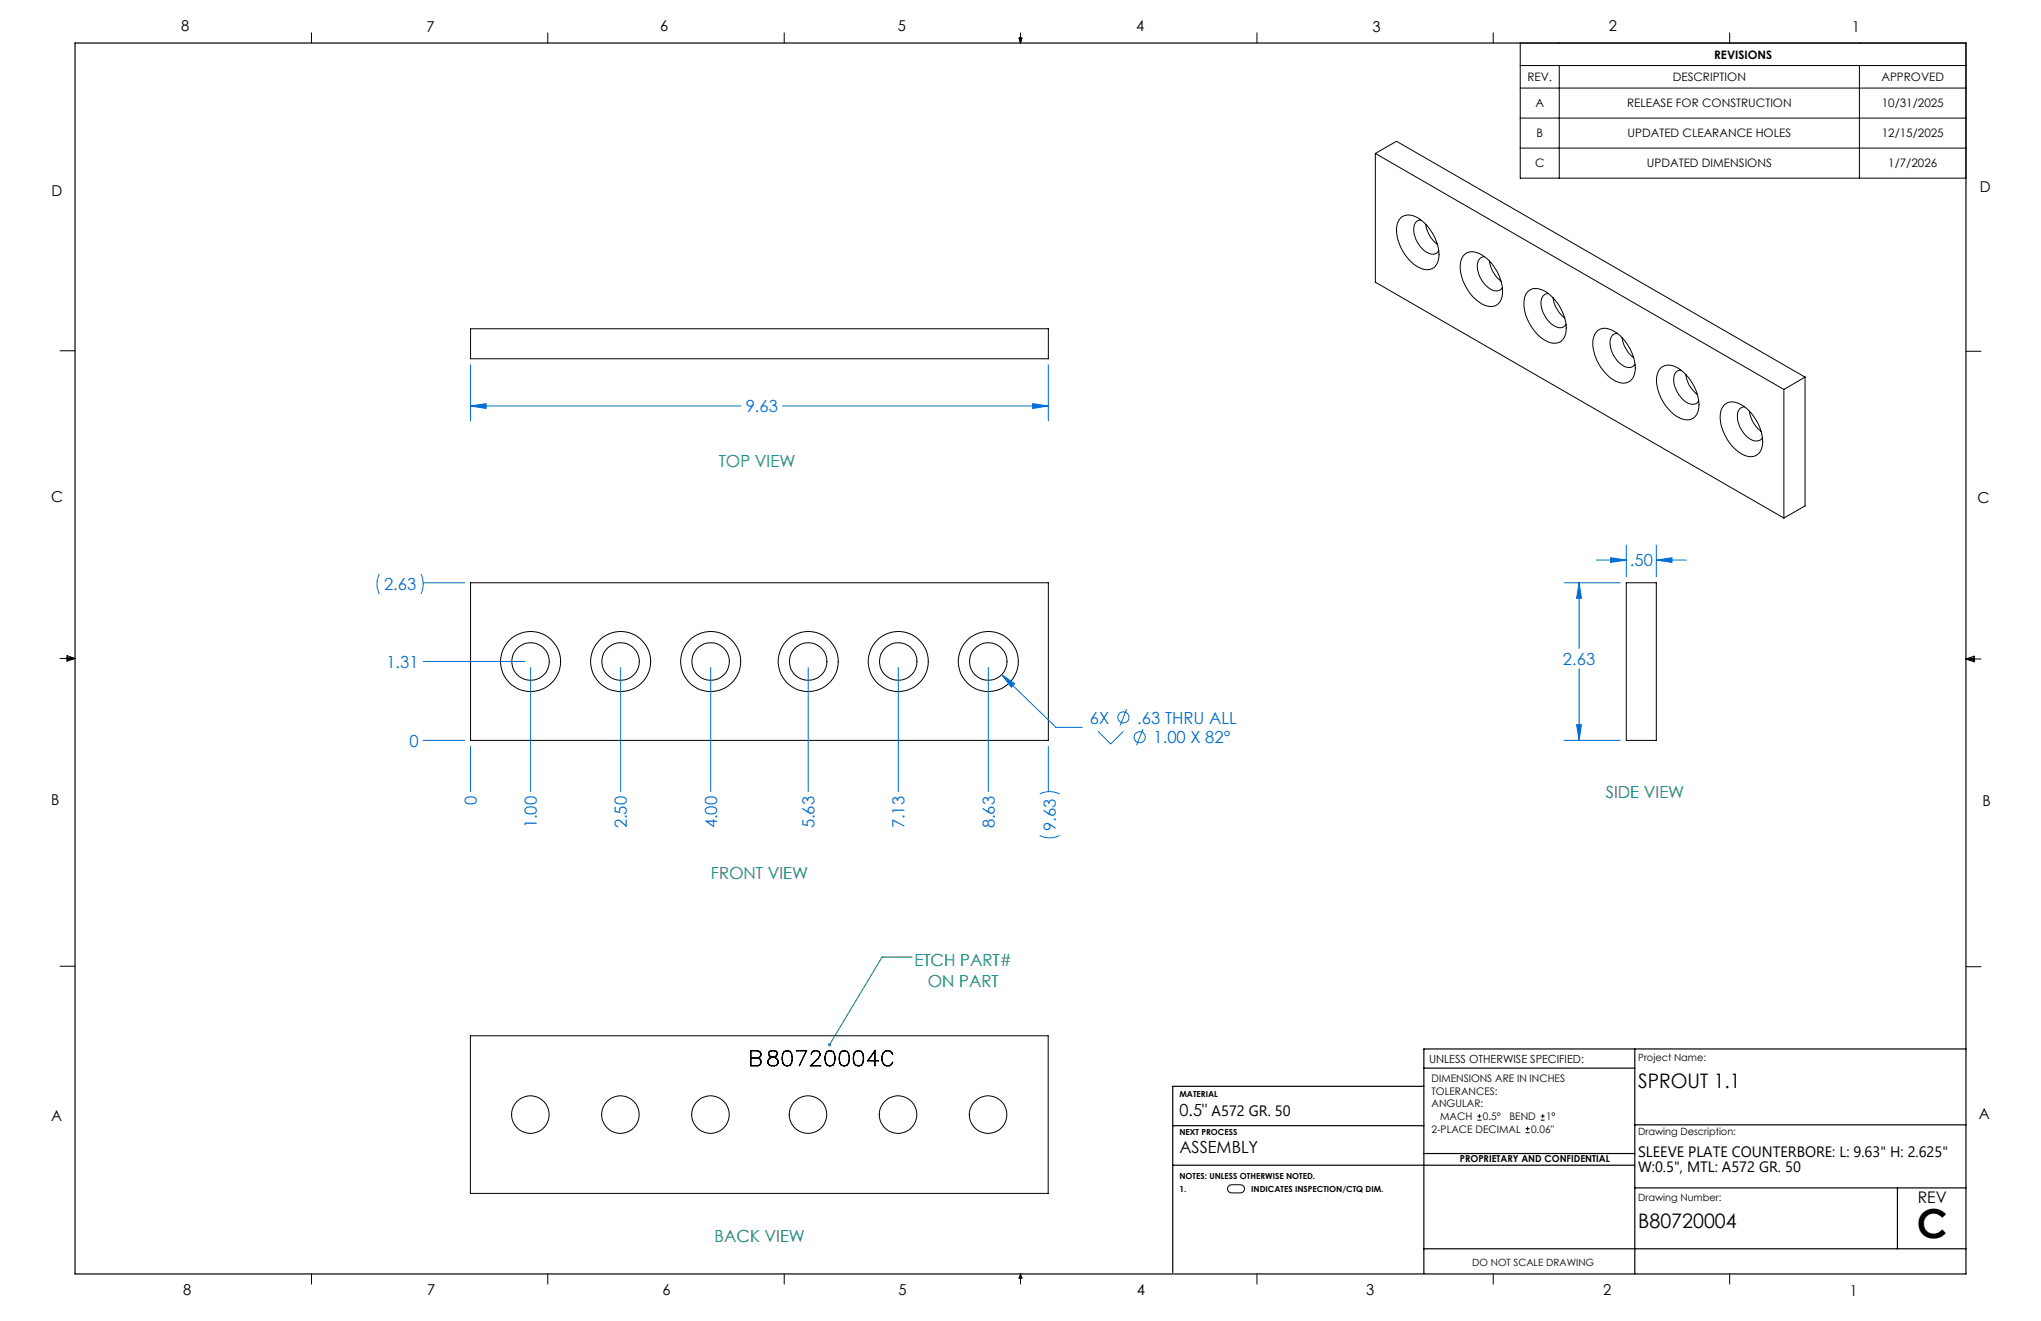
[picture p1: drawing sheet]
<svg xmlns="http://www.w3.org/2000/svg" width="432mm" height="279mm" viewBox="0 0 432 279" stroke-linecap="round" stroke-linejoin="round" font-family="sans-serif">
<g fill="none" stroke="#000" stroke-width=".21">
<path d="M65.9 6.9v2.2M115.9 6.9v2.2M165.9 6.9v2.2M215.6 8h.6l-.3 1.1zM215.7 8l.2 1.1M215.9 6.9v2.2M216 8l-.1 1.1M265.9 6.9v2.2M315.9 6.9v2.2M321.6 9.1h94.3v28.6h-94.3zM321.6 13.9h94.3M321.6 18.6h94.3"/>
<path d="M329.9 13.9v23.8M365.9 6.9v2.2M393.4 13.9v23.8M291 32.5v27.2l86.4 49.9M291 32.5l86.4 49.9M291 32.5l4.5-2.6 86.4 49.9M321.6 25h94.3M321.6 31.3h94.3M296.4 46a3.2 3.2 0 0 1 4.2 .5 9.4 9.4 0 0 1 3.7 8.5 2.49 2.49 0 0 1-3.7 1.8 9.3 9.3 0 0 1-5-9.5zM300.6 46.5a1.63 1.63 0 0 0-1.5 2 5.7 5.7 0 0 0 3.8 5.3 1.42 1.42 0 0 0 1.5-.7M301.6 47.4a6.5 6.5 0 0 0 2.5 4.3M309.5 54.2a2.65 2.65 0 0 1 3.5-.5 9.3 9.3 0 0 1 4.8 9.1 2.49 2.49 0 0 1-3.7 1.8 9.5 9.5 0 0 1-5.1-9z"/>
<path d="M314.1 54.3a1.68 1.68 0 0 0-1.6 2 5.7 5.7 0 0 0 3.9 5.2 1.42 1.42 0 0 0 1.5-.7M315.1 55.2a6.4 6.4 0 0 0 2.5 4.3M12.7 74.2h3.2M99.6 69.5h122.2v6.4h-122.2zM323.3 61.6a3.3 3.3 0 0 1 4.3 .5 9.7 9.7 0 0 1 3.7 8.5 2.49 2.49 0 0 1-3.7 1.7 9.3 9.3 0 0 1-5-9.5zM327.6 62.1a1.68 1.68 0 0 0-1.6 2 5.8 5.8 0 0 0 3.8 5.2 1.48 1.48 0 0 0 1.5-.7M328.6 63a6.5 6.5 0 0 0 2.4 4.2M337.9 70a2.95 2.95 0 0 1 3.7 .1 9.4 9.4 0 0 1 4.2 8.9 2.49 2.49 0 0 1-3.7 1.8 9.5 9.5 0 0 1-5.1-9l.4-1zM342.2 70.5a1.68 1.68 0 0 0-1.6 2 6 6 0 0 0 3.4 5.1 1.56 1.56 0 0 0 1.9-.6M343.2 71.4a6.6 6.6 0 0 0 2.4 4.3M351.4 77.8a3.2 3.2 0 0 1 4.2 .5 9.4 9.4 0 0 1 3.7 8.4 2.49 2.49 0 0 1-3.7 1.8 9.4 9.4 0 0 1-5.1-8.9l.3-1zM355.6 78.3a1.69 1.69 0 0 0-1.5 2 5.7 5.7 0 0 0 3.8 5.2 1.42 1.42 0 0 0 1.5-.7"/>
<path d="M356.7 79.2a6 6 0 0 0 2.4 4.2M381.9 79.8v27.2l-4.5 2.6M381.9 79.8l-4.5 2.6M415.9 74.3h3.2M364.8 85.6a2.94 2.94 0 0 1 3.7 .1 9.4 9.4 0 0 1 4.3 8.8 2.49 2.49 0 0 1-3.7 1.8 9.5 9.5 0 0 1-5.1-9l.3-1zM369.1 86a1.64 1.64 0 0 0-1.5 2.1 5.7 5.7 0 0 0 3.8 5.2 1.42 1.42 0 0 0 1.5-.7M370.1 87a6.2 6.2 0 0 0 2.5 4.2M377.4 82.4v27.2M12.7 139.3h3.2M14.2 139.1l1.7 .2M14.2 138.7l1.7 .6-1.7 .5zM15.9 139.3l-1.7 .3"/>
<path d="M99.6 123.3h122.2v33.3h-122.2zM344.1 123.3h6.3v33.3h-6.3zM415.9 139.4h3.2M415.9 139.4l1.8-.6v1.2zM415.9 139.4l1.8 .3M417.7 139.2l-1.8 .2M12.7 204.4h3.2M99.5 219.1h122.3v33.3h-122.3zM415.9 204.5h3.2M158.8 222.2h1.4l.5 .2a.77 .77 0 0 1 .3 .8 .77 .77 0 0 1-.7 .6 .85 .85 0 0 1 .7 .8 .85 .85 0 0 1-.8 .9h-1.4zM158.9 223.8l1.8 .1a.81 .81 0 0 1 .2 .9 .81 .81 0 0 1-.7 .6h-1.3zM158.9 222.3l1.8 .1a.71 .71 0 0 1 0 1.2l-1.8 .1z"/>
<path d="M162.7 224.1a1 1 0 0 1 1.4-.3 1 1 0 0 1 .2 1.4 1.31 1.31 0 0 1-1.8-.4v-.4zM162.7 222.4l.5-.2 1.1 .2a.76 .76 0 0 1 .1 .8 .76 .76 0 0 1-.7 .4 1.01 1.01 0 0 1 .9 .6 1.01 1.01 0 0 1-.3 1.1 1.38 1.38 0 0 1-1.9-.5 1.07 1.07 0 0 1 1-1.2 .75 .75 0 0 1-.8-.4 .75 .75 0 0 1 .1-.8zM162.8 222.4a1.15 1.15 0 0 1 1.6 .3 .87 .87 0 0 1-.9 .8 .87 .87 0 0 1-.8-.8zM163.7 223.6h.1M165.9 222.4a1.11 1.11 0 0 1 1.6 .4 2.75 2.75 0 0 1-.3 2.5 1.13 1.13 0 0 1-1.6-.4 2.84 2.84 0 0 1 .3-2.5zM165.9 222.4a1.04 1.04 0 0 1 1.5 .4 2.74 2.74 0 0 1-.3 2.4 1.04 1.04 0 0 1-1.4-.4 2.74 2.74 0 0 1 .2-2.4zM168.5 222.2h2.2l-1.6 3.2 1.5-3.1zM171.9 222.4l1-.2a.82 .82 0 0 1 .5 1.3l-1.8 1.9 2 .1h-2.2l1.6-1.6a.97 .97 0 0 0 .3-1.3 .96 .96 0 0 0-1.6 .2l-.1 .2zM175 222.4a1.07 1.07 0 0 1 1.5 .4 2.49 2.49 0 0 1-.3 2.5 1.09 1.09 0 0 1-1.5-.4 2.57 2.57 0 0 1 .3-2.5zM175 222.4a.99 .99 0 0 1 1.5 .4 2.47 2.47 0 0 1-.3 2.4 .99 .99 0 0 1-1.5-.4 2.47 2.47 0 0 1 .3-2.4zM178 222.4a1.11 1.11 0 0 1 1.6 .4 2.75 2.75 0 0 1-.4 2.5 1.12 1.12 0 0 1-1.5-.4 2.84 2.84 0 0 1 .3-2.5zM178 222.4a1.04 1.04 0 0 1 1.5 .4 2.61 2.61 0 0 1-.3 2.4 1 1 0 0 1-1.5-.4 2.74 2.74 0 0 1 .3-2.4z"/>
<path d="M181 222.4a1.1 1.1 0 0 1 1.6 .4 2.75 2.75 0 0 1-.4 2.5 1.13 1.13 0 0 1-1.5-.4 2.84 2.84 0 0 1 .3-2.5zM181 222.4a1 1 0 0 1 1.5 .4 2.74 2.74 0 0 1-.3 2.4 1.04 1.04 0 0 1-1.5-.4 2.61 2.61 0 0 1 .3-2.4zM185.1 222.4v1.9h-1.4zM185.1 222.1v2.2l.7 .1h-.7v1v-1h-1.6zM186.9 222.7a1.08 1.08 0 0 1 1.1-.5 1.08 1.08 0 0 1 .8 .8 1.14 1.14 0 0 0-1.3-.7 1.14 1.14 0 0 0-.9 1.2 1.34 1.34 0 0 0 .3 1.5 1.34 1.34 0 0 0 1.5 .2l.4-.6a1.11 1.11 0 0 1-1 .9 1.11 1.11 0 0 1-1.1-.8 2.1 2.1 0 0 1 .2-2zM312.6 236.9h.8M312.6 236.1h.8M313 235.7v.8M322.8 239.6h.8M322.8 238.7h.8M323.2 238.3v.8M326 236.9h.8"/>
<path d="M326 236.1h.8M326.4 235.7v.8M260 250.8l.6-.2h1.8a.86 .86 0 0 1 .9 .8 .86 .86 0 0 1-.9 .9h-2a.85 .85 0 0 1-.7-.6 .85 .85 0 0 1 .3-.9zM65.9 269.5v2.1M115.9 269.5v2.1M165.9 269.5v2.1M215.9 269.5v2.1M215.9 269.5l.3 .8h-.6zM265.9 269.5v2.1M315.9 269.5v2.1M365.9 269.5v2.1"/>
<circle cx="112.2" cy="139.9" r="4"/>
<circle cx="112.3" cy="139.9" r="6.3"/>
<circle cx="131.3" cy="139.9" r="4"/>
<circle cx="131.3" cy="139.9" r="6.3"/>
<circle cx="150.3" cy="139.9" r="4"/>
<circle cx="150.4" cy="139.9" r="6.3"/>
<circle cx="171" cy="139.9" r="4"/>
<circle cx="171" cy="139.9" r="6.3"/>
<circle cx="190" cy="139.9" r="4"/>
<circle cx="190" cy="139.9" r="6.3"/>
<circle cx="209.1" cy="139.9" r="4"/>
<circle cx="209.1" cy="139.9" r="6.3"/>
<circle cx="112.2" cy="235.7" r="4"/>
<circle cx="131.3" cy="235.7" r="4"/>
<circle cx="150.3" cy="235.7" r="4"/>
<circle cx="170.9" cy="235.7" r="4"/>
<circle cx="190" cy="235.7" r="4"/>
<circle cx="209" cy="235.7" r="4"/>
</g>
<g fill="none" stroke="#006cd9" stroke-width=".21">
<path d="M99.6 77.2v11.8M221.8 77.2v11.8M99.6 85.9l3.2-.5v1zM99.6 85.9h57.2M165.6 85.9h56.2M218.5 85.4l3.3 .5-3.3 .5zM337.7 118.5h6.4M340.7 118l3.4 .5-3.4 .5zM344.1 115.3v6.7M350.4 118.5l3.3-.5v1zM350.4 115.3v6.7M350.4 118.5h6.4"/>
<path d="M80.3 121.4l-.2 .3a4.8 4.8 0 0 0 .2 3.9M89 121.4a4.7 4.7 0 0 1 0 4.2M89.5 123.3h8.8M89.5 139.9h21.5M330.9 123.3h11.9M334.1 123.3l.5 3.2h-1zM334.1 123.3v13.9M89.5 156.6h8.8M99.6 157.9v9.5M112.3 141.2v26.2M131.3 141.2v26.2M150.4 141.2v26.2"/>
<path d="M171 141.2v26.2M190 141.2v26.2M209.1 141.2v26.2M211.9 142.7l2.8 1.9-.7 .7zM211.9 142.7l11.5 11.1h5.6M221.8 157.9v9.5M232.3 154.7l2.7 2.7 2.7-2.7M238.3 150l-1.3 3.4M241.8 154.2l-1.3 3.4M330.9 156.6h11.9M333.6 153.3h1l-.5 3.3zM334.1 141.4v15.2"/>
<path d="M220 176.7a4.4 4.4 0 0 0 4.2 0M220 167.9a4.7 4.7 0 0 1 4.2 0"/>
<circle cx="237.7" cy="151.7" r="1.18"/>
<circle cx="241.1" cy="155.9" r="1.18"/>
</g>
<path d="M193 202.4h-6.4l-11.1 18.5" fill="none" stroke="#009148" stroke-width=".21"/>
<path d="M15.9 9.1h400v260.4h-400zM248.1 238.1h53.1M301.2 229.8h-53.1v39.3M301.3 225.9h44.6M345.9 221.9v47.5M345.9 237.9h70M415.9 221.9h-114.7v47.4M248.1 246.5h97.8M301.3 244h44.6M345.9 251.2h70M401.4 251.2v12.9M301.2 264.1h114.7" fill="none" stroke="#000" stroke-width=".25"/>
<path d="M175.3 220.7a.35 .35 0 0 1 .6 .3 .35 .35 0 0 1-.6 .3l.2-.4-.2 .4-.1-.2z" fill="#009148"/>
<path d="M211.9 142.7l2.1 2.6 .7-.7zM340.7 118l3.4 .5-3.4 .5zM350.4 118.5l3.3-.5v1zM333.6 153.3h1l-.5 3.3zM334.1 123.3l.5 3.2h-1zM218.5 85.4l3.3 .5-3.3 .5zM99.6 85.9l3.2-.5v1z" fill="#006cd9"/>
<text font-size="8.5" x="405.5" y="261.8">C</text>
<g font-size="4.2">
<text x="346.6" y="230.1">SPROUT 1.1</text>
<text x="346.6" y="259.8">B80720004</text>
</g>
<g font-size="3.5" fill="#006cd9">
<text x="157.8" y="87.2">9.63</text>
<text x="344.8" y="119.8">.50</text>
<text x="81.3" y="124.8">2.63</text>
<text x="81.7" y="141.2">1.31</text>
<text x="330.7" y="140.6">2.63</text>
<text x="230.6" y="153">6X</text>
<text x="240.6" y="153">.63 THRU ALL</text>
<text x="86.6" y="157.9">0</text>
<text x="244.1" y="157.3">1.00 X 82°</text>
<text x="100.9" y="170.3" transform="rotate(-90 100.9 170.3)">0</text>
<text x="113.6" y="175.2" transform="rotate(-90 113.6 175.2)">1.00</text>
<text x="132.6" y="175.2" transform="rotate(-90 132.6 175.2)">2.50</text>
<text x="151.7" y="175.2" transform="rotate(-90 151.7 175.2)">4.00</text>
<text x="172.3" y="175.2" transform="rotate(-90 172.3 175.2)">5.63</text>
<text x="191.4" y="175.2" transform="rotate(-90 191.4 175.2)">7.13</text>
<text x="210.4" y="175.2" transform="rotate(-90 210.4 175.2)">8.63</text>
<text x="223.4" y="175.7" transform="rotate(-90 223.4 175.7)">9.63</text>
</g>
<g font-size="3.5" fill="#009148">
<text x="152.1" y="98.9">TOP VIEW</text>
<text x="339.7" y="168.8">SIDE VIEW</text>
<text x="150.4" y="186">FRONT VIEW</text>
<text x="193.5" y="204.3">ETCH PART#</text>
<text x="196.3" y="208.8">ON PART</text>
<text x="151.2" y="262.6">BACK VIEW</text>
</g>
<g font-size="3.5">
<text x="249.5" y="236">0.5&quot; A572 GR. 50</text>
<text x="249.5" y="243.9">ASSEMBLY</text>
</g>
<text font-size="3.4" x="405.7" y="254.5">REV</text>
<g font-size="3.2">
<text x="38.3" y="6.7">8</text>
<text x="90.2" y="6.7">7</text>
<text x="139.7" y="6.5">6</text>
<text x="190" y="6.5">5</text>
<text x="240.4" y="6.5">4</text>
<text x="290.4" y="6.7">3</text>
<text x="340.4" y="6.5">2</text>
<text x="391.9" y="6.7">1</text>
<text x="10.9" y="41.6">D</text>
<text x="418.9" y="40.7">D</text>
<text x="10.9" y="106.3">C</text>
<text x="418.4" y="106.4">C</text>
<text x="10.8" y="170.2">B</text>
<text x="419.4" y="170.6">B</text>
<text x="10.8" y="237.2">A</text>
<text x="418.6" y="236.8">A</text>
<text x="346.6" y="244.8">SLEEVE PLATE COUNTERBORE: L: 9.63&quot; H: 2.625&quot;</text>
<text x="346.6" y="248">W:0.5&quot;, MTL: A572 GR. 50</text>
<text x="38.8" y="273.8">8</text>
<text x="90.4" y="273.8">7</text>
<text x="140.2" y="273.8">6</text>
<text x="190.1" y="273.9">5</text>
<text x="240.5" y="273.8">4</text>
<text x="289" y="273.9">3</text>
<text x="339.1" y="273.8">2</text>
<text x="391.4" y="274.1">1</text>
</g>
<g font-size="2.5">
<text x="323.2" y="17.2">REV.</text>
<text x="353.9" y="17.2">DESCRIPTION</text>
<text x="362.7" y="12.4">REVISIONS</text>
<text x="398" y="17.2">APPROVED</text>
<text x="324.9" y="22.7">A</text>
<text x="344.2" y="22.7">RELEASE FOR CONSTRUCTION</text>
<text x="398.1" y="22.7">10/31/2025</text>
<text x="325.1" y="29.1">B</text>
<text x="344.3" y="29.1">UPDATED CLEARANCE HOLES</text>
<text x="398.1" y="29.1">12/15/2025</text>
<text x="324.8" y="35.4">C</text>
<text x="348.4" y="35.4">UPDATED DIMENSIONS</text>
<text x="399.5" y="35.4">1/7/2026</text>
</g>
<text font-size="2.4" x="302.3" y="224.7">UNLESS OTHERWISE SPECIFIED:</text>
<g font-size="2.2">
<text x="302.9" y="228.9">DIMENSIONS ARE IN INCHES</text>
<text x="302.9" y="231.6">TOLERANCES:</text>
<text x="302.9" y="234.2">ANGULAR:</text>
<text x="302.9" y="239.5">2-PLACE DECIMAL</text>
<text x="304.7" y="236.9">MACH</text>
<text x="313.7" y="236.9">0.5°</text>
<text x="319.3" y="236.9">BEND</text>
<text x="323.9" y="239.5">0.06&quot;</text>
<text x="327.1" y="236.9">1°</text>
</g>
<g font-size="2.1">
<text x="346.6" y="224.3">Project Name:</text>
<text x="346.6" y="240.1">Drawing Description:</text>
<text x="346.6" y="253.9">Drawing Number:</text>
<text x="311.5" y="267.8">DO NOT SCALE DRAWING</text>
</g>
<text font-size="2" x="308.8" y="245.9">PROPRIETARY AND CONFIDENTIAL</text>
<g font-size="1.8">
<text x="249.5" y="232">MATERIAL</text>
<text x="249.5" y="240.1">NEXT PROCESS</text>
<text x="249.5" y="249.3">NOTES: UNLESS OTHERWISE NOTED.</text>
<text x="249.5" y="252.1">1.</text>
<text x="264.7" y="252.1">INDICATES INSPECTION/CTQ DIM.</text>
</g>
</svg>
